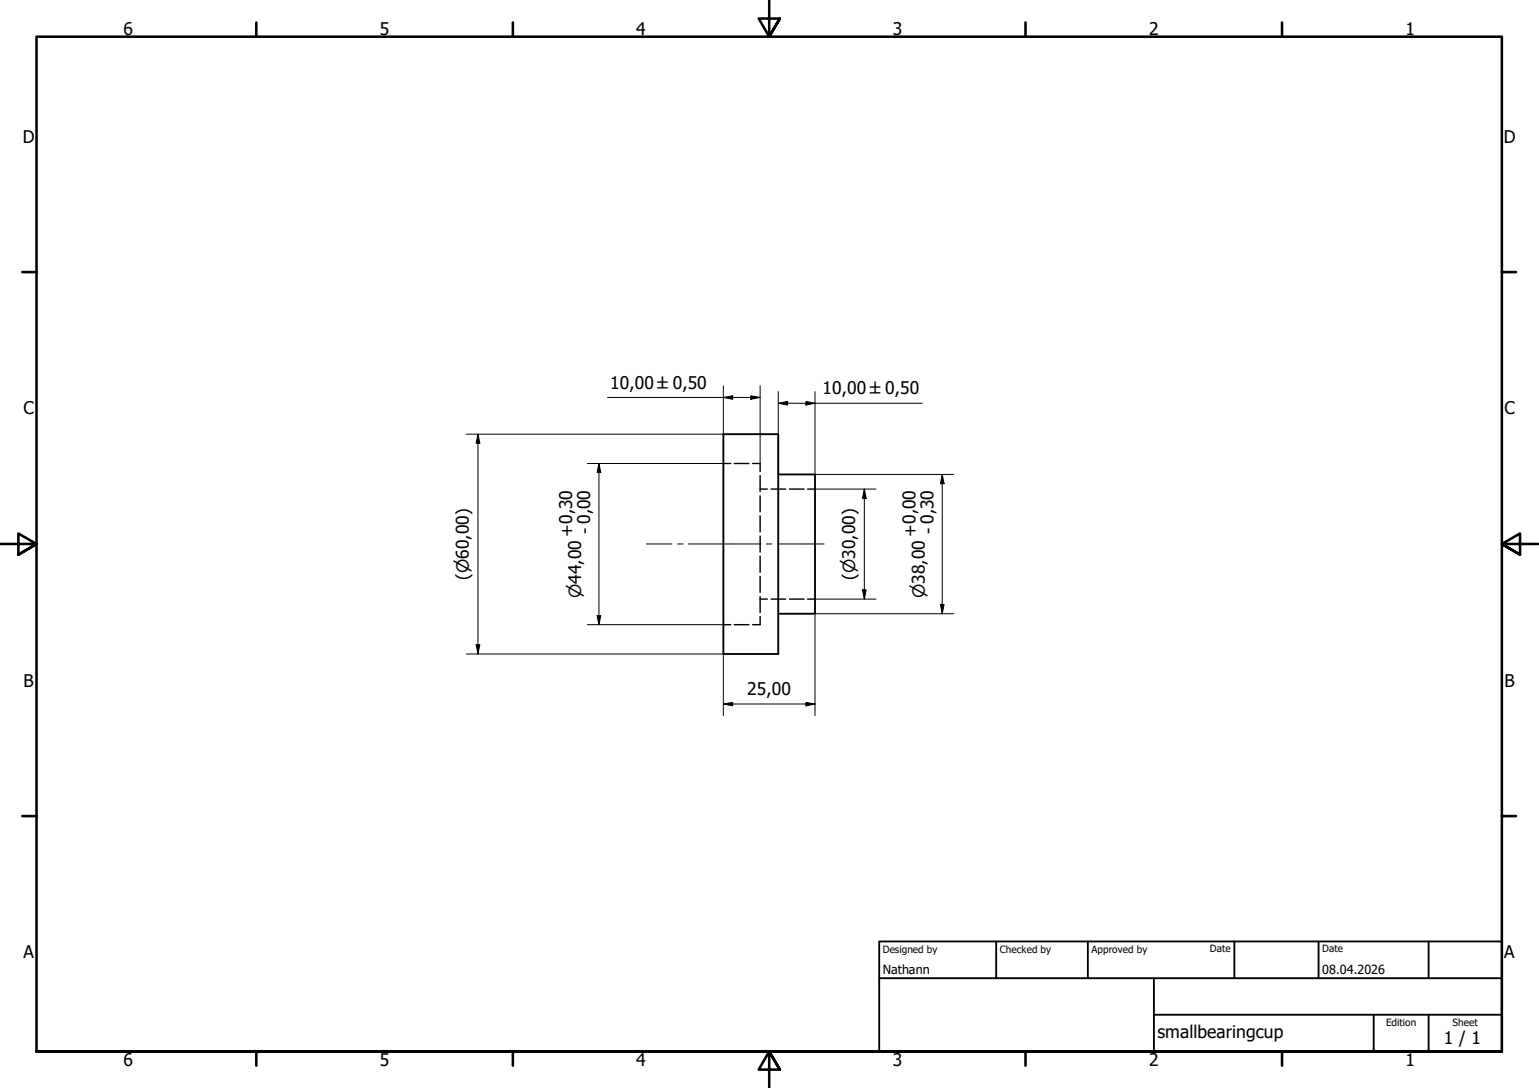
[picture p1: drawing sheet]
<svg xmlns="http://www.w3.org/2000/svg" width="420mm" height="297mm" viewBox="0 0 420 297" stroke-linecap="round" stroke-linejoin="round" font-family="sans-serif">
<!-- layer: Hidden (ISO) -->
<g fill="none" stroke="#000" stroke-width=".38">
<path d="M197.5 126.5h2M200.5 126.5h4M205.5 126.5h2v2.3M207.5 129.8v4.4M207.5 135.4v4.3M207.5 133.5h2M210.5 133.5h4M215.5 133.5h4M220.5 133.5h2M207.5 140.8v4.4M207.5 146.4v4.3M207.5 151.8v4.5"/>
<path d="M207.5 157.3v4.4M197.5 170.5h2M200.5 170.5h4M207.5 162.9v4.3M207.5 168.3v2.2h-2M207.5 163.6h2M210.5 163.6h4M215.5 163.6h4M220.5 163.6h2"/>
</g>
<!-- layer: Visible (ISO) -->
<path d="M197.5 118.5h15v60h-15zM212.5 129.5h10v38.1h-10" fill="none" stroke="#000" stroke-width=".51"/>
<!-- layer: Border (ISO) -->
<g fill="none" stroke="#000" stroke-width=".7">
<path d="M70 6.1v3.9M140 6.1v3.9M210 0v10l-2.9-4.9h5.8l-2.9 4.9 2.9-4.9M280 6.1v3.9M350 6.1v3.9M6.1 74.3h3.9M410 74.3h3.9M0 148.5h10l-5-2.8v5.7l5-2.9-5 2.9M420 148.5h-10l5-2.8v5.7l-5-2.9 5 2.9M6.1 222.8h3.9M410 222.8h3.9M10 287.1v-277.1h400v277.1h-400h400"/>
<path d="M70 287.1v3.8M140 287.1v3.8M212.9 292l-2.9-4.9 2.9 4.9h-5.8l2.9-4.9v9.9M280 287.1v3.8M350 287.1v3.8"/>
</g>
<!-- layer: Title (ISO) -->
<path d="M240 257h170v30.1h-170zM272 257v10.1M297 257v10.1M337 257v10.1M360 257v10.1M390 257v10.1M240 267.1h170M315 277h95M315 267.1v20M375 277v10.1M390 277v10.1" fill="none" stroke="#000" stroke-width=".51"/>
<!-- layer: Dimension (ISO) -->
<g fill="none" stroke="#000" stroke-width=".27">
<path d="M130.5 118.5l.5 2.5h-1zM130.5 118.5v60M165.9 108.5h41.6M197.5 108.5l2.5-.4v.9zM197.5 105.3v13.2h-70.2M205 108.1l2.5 .4-2.5 .5zM207.5 105.3v21.2M212.5 110.1l2.5-.5v1zM212.5 110.1h39.3M212.5 106.9v22.6M220 109.6l2.5 .5-2.5 .5zM222.5 106.9v22.6h37.9"/>
<path d="M160.3 126.5h37.2M163.5 126.5l.5 2.5h-1zM163.5 126.5v44M222.5 133.5h16.6M236 133.5l.5 2.6h-1zM236 133.5v30.1M257.2 129.5l.5 2.6h-1zM257.2 129.5v38.1M127.3 178.5h70.2v16.9M130 176h1l-.5 2.5zM160.3 170.5h37.2M163 168.1h1l-.5 2.4z"/>
<path d="M222.5 163.6h16.6M235.5 161h1l-.5 2.6zM256.7 165h1l-.5 2.6zM260.4 167.6h-37.9v27.8M197.5 192.2l2.5-.4v.9zM197.5 192.2h25M220 191.8l2.5 .4-2.5 .5z"/>
</g>
<g fill="#000">
<path d="M197.5 108.5l2.5-.4v.9z" fill-rule="evenodd"/>
<path d="M205 108.1l2.5 .4-2.5 .5z" fill-rule="evenodd"/>
<path d="M212.5 110.1l2.5-.5v1z" fill-rule="evenodd"/>
<path d="M220 109.6l2.5 .5-2.5 .5z" fill-rule="evenodd"/>
<path d="M130.5 118.5l.5 2.5h-1z" fill-rule="evenodd"/>
<path d="M163.5 126.5l.5 2.5h-1z" fill-rule="evenodd"/>
<path d="M236 133.5l.5 2.6h-1z" fill-rule="evenodd"/>
<path d="M257.2 129.5l.5 2.6h-1z" fill-rule="evenodd"/>
<path d="M130 176h1l-.5 2.5z" fill-rule="evenodd"/>
<path d="M163 168.1h1l-.5 2.4z" fill-rule="evenodd"/>
<path d="M235.5 161h1l-.5 2.6z" fill-rule="evenodd"/>
<path d="M256.7 165h1l-.5 2.6z" fill-rule="evenodd"/>
<path d="M197.5 192.2l2.5-.4v.9z" fill-rule="evenodd"/>
<path d="M220 191.8l2.5 .4-2.5 .5z" fill-rule="evenodd"/>
</g>
<!-- layer: Centerline (ISO) -->
<path d="M176.5 148.5h7M185 148.5h1.5M188 148.5h19.8M209.2 148.5h1.6M212.3 148.5h12.7" fill="none" stroke="#000" stroke-width=".27"/>
<g font-size="4.8">
<text x="33.7" y="9.6">6</text>
<text x="103.7" y="9.6">5</text>
<text x="173.7" y="9.6">4</text>
<text x="243.7" y="9.6">3</text>
<text x="313.7" y="9.6">2</text>
<text x="383.7" y="9.6">1</text>
<text x="6.2" y="38.9">D</text>
<text x="410.5" y="38.9">D</text>
<text x="166.6" y="106.2">10,00 ±0,50</text>
<text x="224.5" y="107.7">10,00 ±0,50</text>
<text x="6.4" y="113.1">C</text>
<text x="410.7" y="113.1">C</text>
<text x="156.4" y="146.6" transform="rotate(-90 156.4 146.6)">+0,30</text>
<text x="161.3" y="145.7" transform="rotate(-90 161.3 145.7)">- 0,00</text>
<text x="250.1" y="146.6" transform="rotate(-90 250.1 146.6)">+0,00</text>
<text x="255" y="145.7" transform="rotate(-90 255 145.7)">- 0,30</text>
<text x="128" y="158.4" transform="rotate(-90 128 158.4)">(⌀60,00)</text>
<text x="233.5" y="158.4" transform="rotate(-90 233.5 158.4)">(⌀30,00)</text>
<text x="6.4" y="187.4">B</text>
<text x="204" y="189.9">25,00</text>
<text x="410.7" y="187.4">B</text>
<text x="6.4" y="261.7">A</text>
<text x="410.7" y="261.7">A</text>
<text x="316" y="283.4">smallbearingcup</text>
<text x="394.2" y="285">1 / 1</text>
<text x="33.7" y="290.9">6</text>
<text x="103.7" y="290.9">5</text>
<text x="173.7" y="290.9">4</text>
<text x="243.7" y="290.9">3</text>
<text x="313.7" y="290.9">2</text>
<text x="383.7" y="290.9">1</text>
</g>
<g font-size="4.6">
<text x="158.7" y="163.4" transform="rotate(-90 158.7 163.4)">⌀44,00</text>
<text x="252.5" y="163.4" transform="rotate(-90 252.5 163.4)">⌀38,00</text>
</g>
<g font-size="3.4">
<text x="241" y="266">Nathann</text>
<text x="361" y="266">08.04.2026</text>
</g>
<g font-size="2.7">
<text x="241" y="260.1">Designed by</text>
<text x="273" y="260.1">Checked by</text>
<text x="298" y="260.1">Approved by</text>
<text x="330.3" y="260">Date</text>
<text x="361" y="260">Date</text>
<text x="378.4" y="280.1">Edition</text>
<text x="396.6" y="280.1">Sheet</text>
</g>
</svg>
